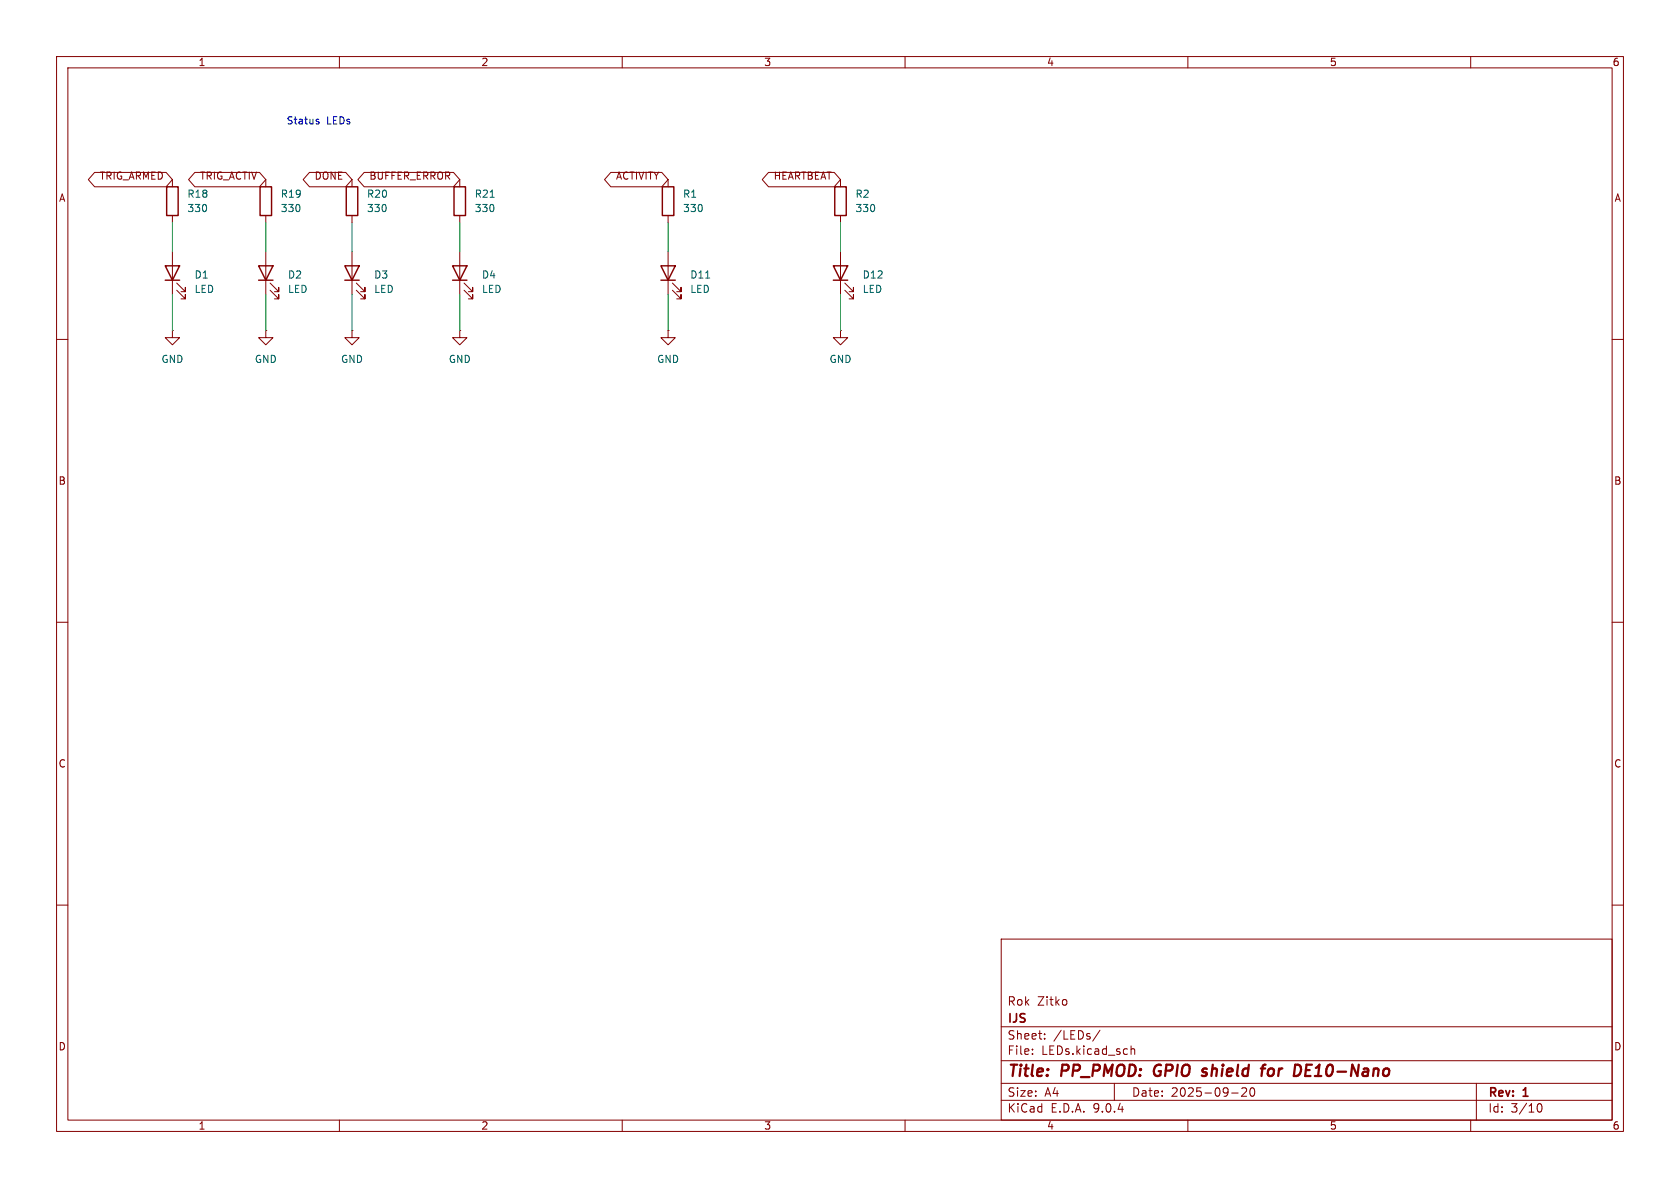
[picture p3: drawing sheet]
(kicad_sch
 (version 20250114)
 (generator "eeschema")
 (generator_version "9.0")
 (paper "A4")
 (title_block
  (title "PP_PMOD: GPIO shield for DE10-Nano")
  (date "2025-09-20")
  (rev "1")
  (company "IJS")
  (comment 1 "Rok Zitko"))
 (lib_symbols
  (symbol "Device:LED"
   (pin_numbers (hide yes))
   (pin_names
    (offset 1.016) (hide yes)) (exclude_from_sim no) (in_bom yes) (on_board yes)
   (property "Reference" "D" (at 0 2.54 0) (effects (font (size 1.27 1.27))))
   (property "Value" "LED" (at 0 -2.54 0) (effects (font (size 1.27 1.27))))
   (property "Footprint" "" (at 0 0 0) (effects (font (size 1.27 1.27)) (hide yes)))
   (property "Datasheet" "~" (at 0 0 0) (effects (font (size 1.27 1.27)) (hide yes)))
   (property "Description" "Light emitting diode" (at 0 0 0) (effects (font (size 1.27 1.27)) (hide yes)))
   (property "Sim.Pins" "1=K 2=A" (at 0 0 0) (effects (font (size 1.27 1.27)) (hide yes)))
   (symbol "LED_0_1"
    (polyline (pts (xy -3.048 -0.762) (xy -4.572 -2.286) (xy -3.81 -2.286) (xy -4.572 -2.286) (xy -4.572 -1.524)) (stroke (width 0) (type default)) (fill (type none)))
    (polyline (pts (xy -1.778 -0.762) (xy -3.302 -2.286) (xy -2.54 -2.286) (xy -3.302 -2.286) (xy -3.302 -1.524)) (stroke (width 0) (type default)) (fill (type none)))
    (polyline (pts (xy -1.27 0) (xy 1.27 0)) (stroke (width 0) (type default)) (fill (type none)))
    (polyline (pts (xy -1.27 -1.27) (xy -1.27 1.27)) (stroke (width 0.254) (type default)) (fill (type none)))
    (polyline (pts (xy 1.27 -1.27) (xy 1.27 1.27) (xy -1.27 0) (xy 1.27 -1.27)) (stroke (width 0.254) (type default)) (fill (type none))))
   (symbol "LED_1_1"
    (pin passive line (at -3.81 0 0) (length 2.54) (name "K" (effects (font (size 1.27 1.27)))) (number "1" (effects (font (size 1.27 1.27)))))
    (pin passive line (at 3.81 0 180) (length 2.54) (name "A" (effects (font (size 1.27 1.27)))) (number "2" (effects (font (size 1.27 1.27))))))
   (embedded_fonts no))
  (symbol "Device:R"
   (pin_numbers (hide yes))
   (pin_names
    (offset 0)) (exclude_from_sim no) (in_bom yes) (on_board yes)
   (property "Reference" "R" (at 2.032 0 90) (effects (font (size 1.27 1.27))))
   (property "Value" "R" (at 0 0 90) (effects (font (size 1.27 1.27))))
   (property "Footprint" "" (at -1.778 0 90) (effects (font (size 1.27 1.27)) (hide yes)))
   (property "Datasheet" "~" (at 0 0 0) (effects (font (size 1.27 1.27)) (hide yes)))
   (property "Description" "Resistor" (at 0 0 0) (effects (font (size 1.27 1.27)) (hide yes)))
   (symbol "R_0_1"
    (rectangle (start -1.016 -2.54) (end 1.016 2.54) (stroke (width 0.254) (type default)) (fill (type none))))
   (symbol "R_1_1"
    (pin passive line (at 0 3.81 270) (length 1.27) (name "~" (effects (font (size 1.27 1.27)))) (number "1" (effects (font (size 1.27 1.27)))))
    (pin passive line (at 0 -3.81 90) (length 1.27) (name "~" (effects (font (size 1.27 1.27)))) (number "2" (effects (font (size 1.27 1.27))))))
   (embedded_fonts no))
  (symbol "power:GND"
   (power)
   (pin_numbers (hide yes))
   (pin_names
    (offset 0) (hide yes)) (exclude_from_sim no) (in_bom yes) (on_board yes)
   (property "Reference" "#PWR" (at 0 -6.35 0) (effects (font (size 1.27 1.27)) (hide yes)))
   (property "Value" "GND" (at 0 -3.81 0) (effects (font (size 1.27 1.27))))
   (property "Footprint" "" (at 0 0 0) (effects (font (size 1.27 1.27)) (hide yes)))
   (property "Datasheet" "" (at 0 0 0) (effects (font (size 1.27 1.27)) (hide yes)))
   (property "Description" "Power symbol creates a global label with name \"GND\" , ground" (at 0 0 0) (effects (font (size 1.27 1.27)) (hide yes)))
   (symbol "GND_0_1"
    (polyline (pts (xy 0 0) (xy 0 -1.27) (xy 1.27 -1.27) (xy 0 -2.54) (xy -1.27 -1.27) (xy 0 -1.27)) (stroke (width 0) (type default)) (fill (type none))))
   (symbol "GND_1_1"
    (pin power_in line (at 0 0 270) (length 0) (name "~" (effects (font (size 1.27 1.27)))) (number "1" (effects (font (size 1.27 1.27))))))
   (embedded_fonts no)))
 (text "Status LEDs"
  (exclude_from_sim no)
  (at 56.388 21.59 0)
  (effects (font (size 1.27 1.27))))
 (wire
  (pts (xy 46.99 52.07) (xy 46.99 58.42))
  (stroke (width 0) (type default)))
 (wire
  (pts (xy 46.99 39.37) (xy 46.99 44.45))
  (stroke (width 0) (type default)))
 (wire
  (pts (xy 30.48 39.37) (xy 30.48 44.45))
  (stroke (width 0) (type default)))
 (wire
  (pts (xy 81.28 39.37) (xy 81.28 44.45))
  (stroke (width 0) (type default)))
 (wire
  (pts (xy 148.59 52.07) (xy 148.59 58.42))
  (stroke (width 0) (type default)))
 (wire
  (pts (xy 62.23 39.37) (xy 62.23 44.45))
  (stroke (width 0) (type default)))
 (wire
  (pts (xy 81.28 52.07) (xy 81.28 58.42))
  (stroke (width 0) (type default)))
 (wire
  (pts (xy 118.11 52.07) (xy 118.11 58.42))
  (stroke (width 0) (type default)))
 (wire
  (pts (xy 62.23 52.07) (xy 62.23 58.42))
  (stroke (width 0) (type default)))
 (wire
  (pts (xy 118.11 39.37) (xy 118.11 44.45))
  (stroke (width 0) (type default)))
 (wire
  (pts (xy 148.59 39.37) (xy 148.59 44.45))
  (stroke (width 0) (type default)))
 (wire
  (pts (xy 30.48 52.07) (xy 30.48 58.42))
  (stroke (width 0) (type default)))
 (global_label "HEARTBEAT"
  (shape bidirectional)
  (at 148.59 31.75 180)
  (effects (font (size 1.27 1.27)) (justify right bottom))
  (property "Intersheetrefs" "${INTERSHEET_REFS}" (at 148.59 31.75 0) (effects (font (size 1.27 1.27)) (hide yes))))
 (global_label "TRIG_ACTIV"
  (shape bidirectional)
  (at 46.99 31.75 180)
  (effects (font (size 1.27 1.27)) (justify right bottom))
  (property "Intersheetrefs" "${INTERSHEET_REFS}" (at 46.99 31.75 0) (effects (font (size 1.27 1.27)) (hide yes))))
 (global_label "ACTIVITY"
  (shape bidirectional)
  (at 118.11 31.75 180)
  (effects (font (size 1.27 1.27)) (justify right bottom))
  (property "Intersheetrefs" "${INTERSHEET_REFS}" (at 118.11 31.75 0) (effects (font (size 1.27 1.27)) (hide yes))))
 (global_label "DONE"
  (shape bidirectional)
  (at 62.23 31.75 180)
  (effects (font (size 1.27 1.27)) (justify right bottom))
  (property "Intersheetrefs" "${INTERSHEET_REFS}" (at 62.23 31.75 0) (effects (font (size 1.27 1.27)) (hide yes))))
 (global_label "TRIG_ARMED"
  (shape bidirectional)
  (at 30.48 31.75 180)
  (effects (font (size 1.27 1.27)) (justify right bottom))
  (property "Intersheetrefs" "${INTERSHEET_REFS}" (at 30.48 31.75 0) (effects (font (size 1.27 1.27)) (hide yes))))
 (global_label "BUFFER_ERROR"
  (shape bidirectional)
  (at 81.28 31.75 180)
  (effects (font (size 1.27 1.27)) (justify right bottom))
  (property "Intersheetrefs" "${INTERSHEET_REFS}" (at 81.28 31.75 0) (effects (font (size 1.27 1.27)) (hide yes))))
 (symbol
  (lib_id "power:GND")
  (at 62.23 58.42 0)
  (unit 1)
  (exclude_from_sim no)
  (in_bom yes)
  (on_board yes)
  (dnp no)
  (fields_autoplaced yes)
  (property "Reference" "#PWR034" (at 62.23 64.77 0) (effects (font (size 1.27 1.27)) (hide yes)))
  (property "Value" "GND" (at 62.23 63.5 0) (effects (font (size 1.27 1.27))))
  (property "Footprint" "" (at 62.23 58.42 0) (effects (font (size 1.27 1.27)) (hide yes)))
  (property "Datasheet" "" (at 62.23 58.42 0) (effects (font (size 1.27 1.27)) (hide yes)))
  (property "Description" "Power symbol creates a global label with name \"GND\" , ground" (at 62.23 58.42 0) (effects (font (size 1.27 1.27)) (hide yes)))
  (pin "1"))
 (symbol
  (lib_id "power:GND")
  (at 148.59 58.42 0)
  (unit 1)
  (exclude_from_sim no)
  (in_bom yes)
  (on_board yes)
  (dnp no)
  (fields_autoplaced yes)
  (property "Reference" "#PWR028" (at 148.59 64.77 0) (effects (font (size 1.27 1.27)) (hide yes)))
  (property "Value" "GND" (at 148.59 63.5 0) (effects (font (size 1.27 1.27))))
  (property "Footprint" "" (at 148.59 58.42 0) (effects (font (size 1.27 1.27)) (hide yes)))
  (property "Datasheet" "" (at 148.59 58.42 0) (effects (font (size 1.27 1.27)) (hide yes)))
  (property "Description" "Power symbol creates a global label with name \"GND\" , ground" (at 148.59 58.42 0) (effects (font (size 1.27 1.27)) (hide yes)))
  (pin "1"))
 (symbol
  (lib_id "Device:R")
  (at 81.28 35.56 0)
  (unit 1)
  (exclude_from_sim no)
  (in_bom yes)
  (on_board yes)
  (dnp no)
  (fields_autoplaced yes)
  (property "Reference" "R21" (at 83.82 34.2899 0) (effects (font (size 1.27 1.27)) (justify left)))
  (property "Value" "330" (at 83.82 36.8299 0) (effects (font (size 1.27 1.27)) (justify left)))
  (property "Footprint" "Resistor_SMD:R_0603_1608Metric_Pad0.98x0.95mm_HandSolder" (at 79.502 35.56 90) (effects (font (size 1.27 1.27)) (hide yes)))
  (property "Datasheet" "~" (at 81.28 35.56 0) (effects (font (size 1.27 1.27)) (hide yes)))
  (property "Description" "Resistor" (at 81.28 35.56 0) (effects (font (size 1.27 1.27)) (hide yes)))
  (pin "1")
  (pin "2"))
 (symbol
  (lib_id "Device:LED")
  (at 46.99 48.26 90)
  (unit 1)
  (exclude_from_sim no)
  (in_bom yes)
  (on_board yes)
  (dnp no)
  (property "Reference" "D2" (at 50.8 48.5774 90) (effects (font (size 1.27 1.27)) (justify right)))
  (property "Value" "LED" (at 50.8 51.1174 90) (effects (font (size 1.27 1.27)) (justify right)))
  (property "Footprint" "LED_SMD:LED_0603_1608Metric_Pad1.05x0.95mm_HandSolder" (at 46.99 48.26 0) (effects (font (size 1.27 1.27)) (hide yes)))
  (property "Datasheet" "~" (at 46.99 48.26 0) (effects (font (size 1.27 1.27)) (hide yes)))
  (property "Description" "Light emitting diode" (at 46.99 48.26 0) (effects (font (size 1.27 1.27)) (hide yes)))
  (property "Sim.Pins" "1=K 2=A" (at 46.99 48.26 0) (effects (font (size 1.27 1.27)) (hide yes)))
  (pin "2")
  (pin "1"))
 (symbol
  (lib_id "Device:LED")
  (at 148.59 48.26 90)
  (unit 1)
  (exclude_from_sim no)
  (in_bom yes)
  (on_board yes)
  (dnp no)
  (fields_autoplaced yes)
  (property "Reference" "D12" (at 152.4 48.5774 90) (effects (font (size 1.27 1.27)) (justify right)))
  (property "Value" "LED" (at 152.4 51.1174 90) (effects (font (size 1.27 1.27)) (justify right)))
  (property "Footprint" "LED_SMD:LED_0603_1608Metric_Pad1.05x0.95mm_HandSolder" (at 148.59 48.26 0) (effects (font (size 1.27 1.27)) (hide yes)))
  (property "Datasheet" "~" (at 148.59 48.26 0) (effects (font (size 1.27 1.27)) (hide yes)))
  (property "Description" "Light emitting diode" (at 148.59 48.26 0) (effects (font (size 1.27 1.27)) (hide yes)))
  (property "Sim.Pins" "1=K 2=A" (at 148.59 48.26 0) (effects (font (size 1.27 1.27)) (hide yes)))
  (pin "2")
  (pin "1"))
 (symbol
  (lib_id "power:GND")
  (at 30.48 58.42 0)
  (unit 1)
  (exclude_from_sim no)
  (in_bom yes)
  (on_board yes)
  (dnp no)
  (fields_autoplaced yes)
  (property "Reference" "#PWR032" (at 30.48 64.77 0) (effects (font (size 1.27 1.27)) (hide yes)))
  (property "Value" "GND" (at 30.48 63.5 0) (effects (font (size 1.27 1.27))))
  (property "Footprint" "" (at 30.48 58.42 0) (effects (font (size 1.27 1.27)) (hide yes)))
  (property "Datasheet" "" (at 30.48 58.42 0) (effects (font (size 1.27 1.27)) (hide yes)))
  (property "Description" "Power symbol creates a global label with name \"GND\" , ground" (at 30.48 58.42 0) (effects (font (size 1.27 1.27)) (hide yes)))
  (pin "1"))
 (symbol
  (lib_id "power:GND")
  (at 46.99 58.42 0)
  (unit 1)
  (exclude_from_sim no)
  (in_bom yes)
  (on_board yes)
  (dnp no)
  (fields_autoplaced yes)
  (property "Reference" "#PWR033" (at 46.99 64.77 0) (effects (font (size 1.27 1.27)) (hide yes)))
  (property "Value" "GND" (at 46.99 63.5 0) (effects (font (size 1.27 1.27))))
  (property "Footprint" "" (at 46.99 58.42 0) (effects (font (size 1.27 1.27)) (hide yes)))
  (property "Datasheet" "" (at 46.99 58.42 0) (effects (font (size 1.27 1.27)) (hide yes)))
  (property "Description" "Power symbol creates a global label with name \"GND\" , ground" (at 46.99 58.42 0) (effects (font (size 1.27 1.27)) (hide yes)))
  (pin "1"))
 (symbol
  (lib_id "power:GND")
  (at 81.28 58.42 0)
  (unit 1)
  (exclude_from_sim no)
  (in_bom yes)
  (on_board yes)
  (dnp no)
  (fields_autoplaced yes)
  (property "Reference" "#PWR035" (at 81.28 64.77 0) (effects (font (size 1.27 1.27)) (hide yes)))
  (property "Value" "GND" (at 81.28 63.5 0) (effects (font (size 1.27 1.27))))
  (property "Footprint" "" (at 81.28 58.42 0) (effects (font (size 1.27 1.27)) (hide yes)))
  (property "Datasheet" "" (at 81.28 58.42 0) (effects (font (size 1.27 1.27)) (hide yes)))
  (property "Description" "Power symbol creates a global label with name \"GND\" , ground" (at 81.28 58.42 0) (effects (font (size 1.27 1.27)) (hide yes)))
  (pin "1"))
 (symbol
  (lib_id "Device:LED")
  (at 62.23 48.26 90)
  (unit 1)
  (exclude_from_sim no)
  (in_bom yes)
  (on_board yes)
  (dnp no)
  (fields_autoplaced yes)
  (property "Reference" "D3" (at 66.04 48.5774 90) (effects (font (size 1.27 1.27)) (justify right)))
  (property "Value" "LED" (at 66.04 51.1174 90) (effects (font (size 1.27 1.27)) (justify right)))
  (property "Footprint" "LED_SMD:LED_0603_1608Metric_Pad1.05x0.95mm_HandSolder" (at 62.23 48.26 0) (effects (font (size 1.27 1.27)) (hide yes)))
  (property "Datasheet" "~" (at 62.23 48.26 0) (effects (font (size 1.27 1.27)) (hide yes)))
  (property "Description" "Light emitting diode" (at 62.23 48.26 0) (effects (font (size 1.27 1.27)) (hide yes)))
  (property "Sim.Pins" "1=K 2=A" (at 62.23 48.26 0) (effects (font (size 1.27 1.27)) (hide yes)))
  (pin "2")
  (pin "1"))
 (symbol
  (lib_id "Device:R")
  (at 46.99 35.56 0)
  (unit 1)
  (exclude_from_sim no)
  (in_bom yes)
  (on_board yes)
  (dnp no)
  (fields_autoplaced yes)
  (property "Reference" "R19" (at 49.53 34.2899 0) (effects (font (size 1.27 1.27)) (justify left)))
  (property "Value" "330" (at 49.53 36.8299 0) (effects (font (size 1.27 1.27)) (justify left)))
  (property "Footprint" "Resistor_SMD:R_0603_1608Metric_Pad0.98x0.95mm_HandSolder" (at 45.212 35.56 90) (effects (font (size 1.27 1.27)) (hide yes)))
  (property "Datasheet" "~" (at 46.99 35.56 0) (effects (font (size 1.27 1.27)) (hide yes)))
  (property "Description" "Resistor" (at 46.99 35.56 0) (effects (font (size 1.27 1.27)) (hide yes)))
  (pin "1")
  (pin "2"))
 (symbol
  (lib_id "Device:LED")
  (at 81.28 48.26 90)
  (unit 1)
  (exclude_from_sim no)
  (in_bom yes)
  (on_board yes)
  (dnp no)
  (fields_autoplaced yes)
  (property "Reference" "D4" (at 85.09 48.5774 90) (effects (font (size 1.27 1.27)) (justify right)))
  (property "Value" "LED" (at 85.09 51.1174 90) (effects (font (size 1.27 1.27)) (justify right)))
  (property "Footprint" "LED_SMD:LED_0603_1608Metric_Pad1.05x0.95mm_HandSolder" (at 81.28 48.26 0) (effects (font (size 1.27 1.27)) (hide yes)))
  (property "Datasheet" "~" (at 81.28 48.26 0) (effects (font (size 1.27 1.27)) (hide yes)))
  (property "Description" "Light emitting diode" (at 81.28 48.26 0) (effects (font (size 1.27 1.27)) (hide yes)))
  (property "Sim.Pins" "1=K 2=A" (at 81.28 48.26 0) (effects (font (size 1.27 1.27)) (hide yes)))
  (pin "2")
  (pin "1"))
 (symbol
  (lib_id "Device:R")
  (at 30.48 35.56 0)
  (unit 1)
  (exclude_from_sim no)
  (in_bom yes)
  (on_board yes)
  (dnp no)
  (fields_autoplaced yes)
  (property "Reference" "R18" (at 33.02 34.2899 0) (effects (font (size 1.27 1.27)) (justify left)))
  (property "Value" "330" (at 33.02 36.8299 0) (effects (font (size 1.27 1.27)) (justify left)))
  (property "Footprint" "Resistor_SMD:R_0603_1608Metric_Pad0.98x0.95mm_HandSolder" (at 28.702 35.56 90) (effects (font (size 1.27 1.27)) (hide yes)))
  (property "Datasheet" "~" (at 30.48 35.56 0) (effects (font (size 1.27 1.27)) (hide yes)))
  (property "Description" "Resistor" (at 30.48 35.56 0) (effects (font (size 1.27 1.27)) (hide yes)))
  (pin "1")
  (pin "2"))
 (symbol
  (lib_id "Device:LED")
  (at 118.11 48.26 90)
  (unit 1)
  (exclude_from_sim no)
  (in_bom yes)
  (on_board yes)
  (dnp no)
  (fields_autoplaced yes)
  (property "Reference" "D11" (at 121.92 48.5774 90) (effects (font (size 1.27 1.27)) (justify right)))
  (property "Value" "LED" (at 121.92 51.1174 90) (effects (font (size 1.27 1.27)) (justify right)))
  (property "Footprint" "LED_SMD:LED_0603_1608Metric_Pad1.05x0.95mm_HandSolder" (at 118.11 48.26 0) (effects (font (size 1.27 1.27)) (hide yes)))
  (property "Datasheet" "~" (at 118.11 48.26 0) (effects (font (size 1.27 1.27)) (hide yes)))
  (property "Description" "Light emitting diode" (at 118.11 48.26 0) (effects (font (size 1.27 1.27)) (hide yes)))
  (property "Sim.Pins" "1=K 2=A" (at 118.11 48.26 0) (effects (font (size 1.27 1.27)) (hide yes)))
  (pin "2")
  (pin "1"))
 (symbol
  (lib_id "Device:LED")
  (at 30.48 48.26 90)
  (unit 1)
  (exclude_from_sim no)
  (in_bom yes)
  (on_board yes)
  (dnp no)
  (fields_autoplaced yes)
  (property "Reference" "D1" (at 34.29 48.5774 90) (effects (font (size 1.27 1.27)) (justify right)))
  (property "Value" "LED" (at 34.29 51.1174 90) (effects (font (size 1.27 1.27)) (justify right)))
  (property "Footprint" "LED_SMD:LED_0603_1608Metric_Pad1.05x0.95mm_HandSolder" (at 30.48 48.26 0) (effects (font (size 1.27 1.27)) (hide yes)))
  (property "Datasheet" "~" (at 30.48 48.26 0) (effects (font (size 1.27 1.27)) (hide yes)))
  (property "Description" "Light emitting diode" (at 30.48 48.26 0) (effects (font (size 1.27 1.27)) (hide yes)))
  (property "Sim.Pins" "1=K 2=A" (at 30.48 48.26 0) (effects (font (size 1.27 1.27)) (hide yes)))
  (pin "2")
  (pin "1"))
 (symbol
  (lib_id "Device:R")
  (at 118.11 35.56 0)
  (unit 1)
  (exclude_from_sim no)
  (in_bom yes)
  (on_board yes)
  (dnp no)
  (fields_autoplaced yes)
  (property "Reference" "R1" (at 120.65 34.2899 0) (effects (font (size 1.27 1.27)) (justify left)))
  (property "Value" "330" (at 120.65 36.8299 0) (effects (font (size 1.27 1.27)) (justify left)))
  (property "Footprint" "Resistor_SMD:R_0603_1608Metric_Pad0.98x0.95mm_HandSolder" (at 116.332 35.56 90) (effects (font (size 1.27 1.27)) (hide yes)))
  (property "Datasheet" "~" (at 118.11 35.56 0) (effects (font (size 1.27 1.27)) (hide yes)))
  (property "Description" "Resistor" (at 118.11 35.56 0) (effects (font (size 1.27 1.27)) (hide yes)))
  (pin "1")
  (pin "2"))
 (symbol
  (lib_id "Device:R")
  (at 148.59 35.56 0)
  (unit 1)
  (exclude_from_sim no)
  (in_bom yes)
  (on_board yes)
  (dnp no)
  (fields_autoplaced yes)
  (property "Reference" "R2" (at 151.13 34.2899 0) (effects (font (size 1.27 1.27)) (justify left)))
  (property "Value" "330" (at 151.13 36.8299 0) (effects (font (size 1.27 1.27)) (justify left)))
  (property "Footprint" "Resistor_SMD:R_0603_1608Metric_Pad0.98x0.95mm_HandSolder" (at 146.812 35.56 90) (effects (font (size 1.27 1.27)) (hide yes)))
  (property "Datasheet" "~" (at 148.59 35.56 0) (effects (font (size 1.27 1.27)) (hide yes)))
  (property "Description" "Resistor" (at 148.59 35.56 0) (effects (font (size 1.27 1.27)) (hide yes)))
  (pin "1")
  (pin "2"))
 (symbol
  (lib_id "Device:R")
  (at 62.23 35.56 0)
  (unit 1)
  (exclude_from_sim no)
  (in_bom yes)
  (on_board yes)
  (dnp no)
  (fields_autoplaced yes)
  (property "Reference" "R20" (at 64.77 34.2899 0) (effects (font (size 1.27 1.27)) (justify left)))
  (property "Value" "330" (at 64.77 36.8299 0) (effects (font (size 1.27 1.27)) (justify left)))
  (property "Footprint" "Resistor_SMD:R_0603_1608Metric_Pad0.98x0.95mm_HandSolder" (at 60.452 35.56 90) (effects (font (size 1.27 1.27)) (hide yes)))
  (property "Datasheet" "~" (at 62.23 35.56 0) (effects (font (size 1.27 1.27)) (hide yes)))
  (property "Description" "Resistor" (at 62.23 35.56 0) (effects (font (size 1.27 1.27)) (hide yes)))
  (pin "1")
  (pin "2"))
 (symbol
  (lib_id "power:GND")
  (at 118.11 58.42 0)
  (unit 1)
  (exclude_from_sim no)
  (in_bom yes)
  (on_board yes)
  (dnp no)
  (fields_autoplaced yes)
  (property "Reference" "#PWR027" (at 118.11 64.77 0) (effects (font (size 1.27 1.27)) (hide yes)))
  (property "Value" "GND" (at 118.11 63.5 0) (effects (font (size 1.27 1.27))))
  (property "Footprint" "" (at 118.11 58.42 0) (effects (font (size 1.27 1.27)) (hide yes)))
  (property "Datasheet" "" (at 118.11 58.42 0) (effects (font (size 1.27 1.27)) (hide yes)))
  (property "Description" "Power symbol creates a global label with name \"GND\" , ground" (at 118.11 58.42 0) (effects (font (size 1.27 1.27)) (hide yes)))
  (pin "1")))
